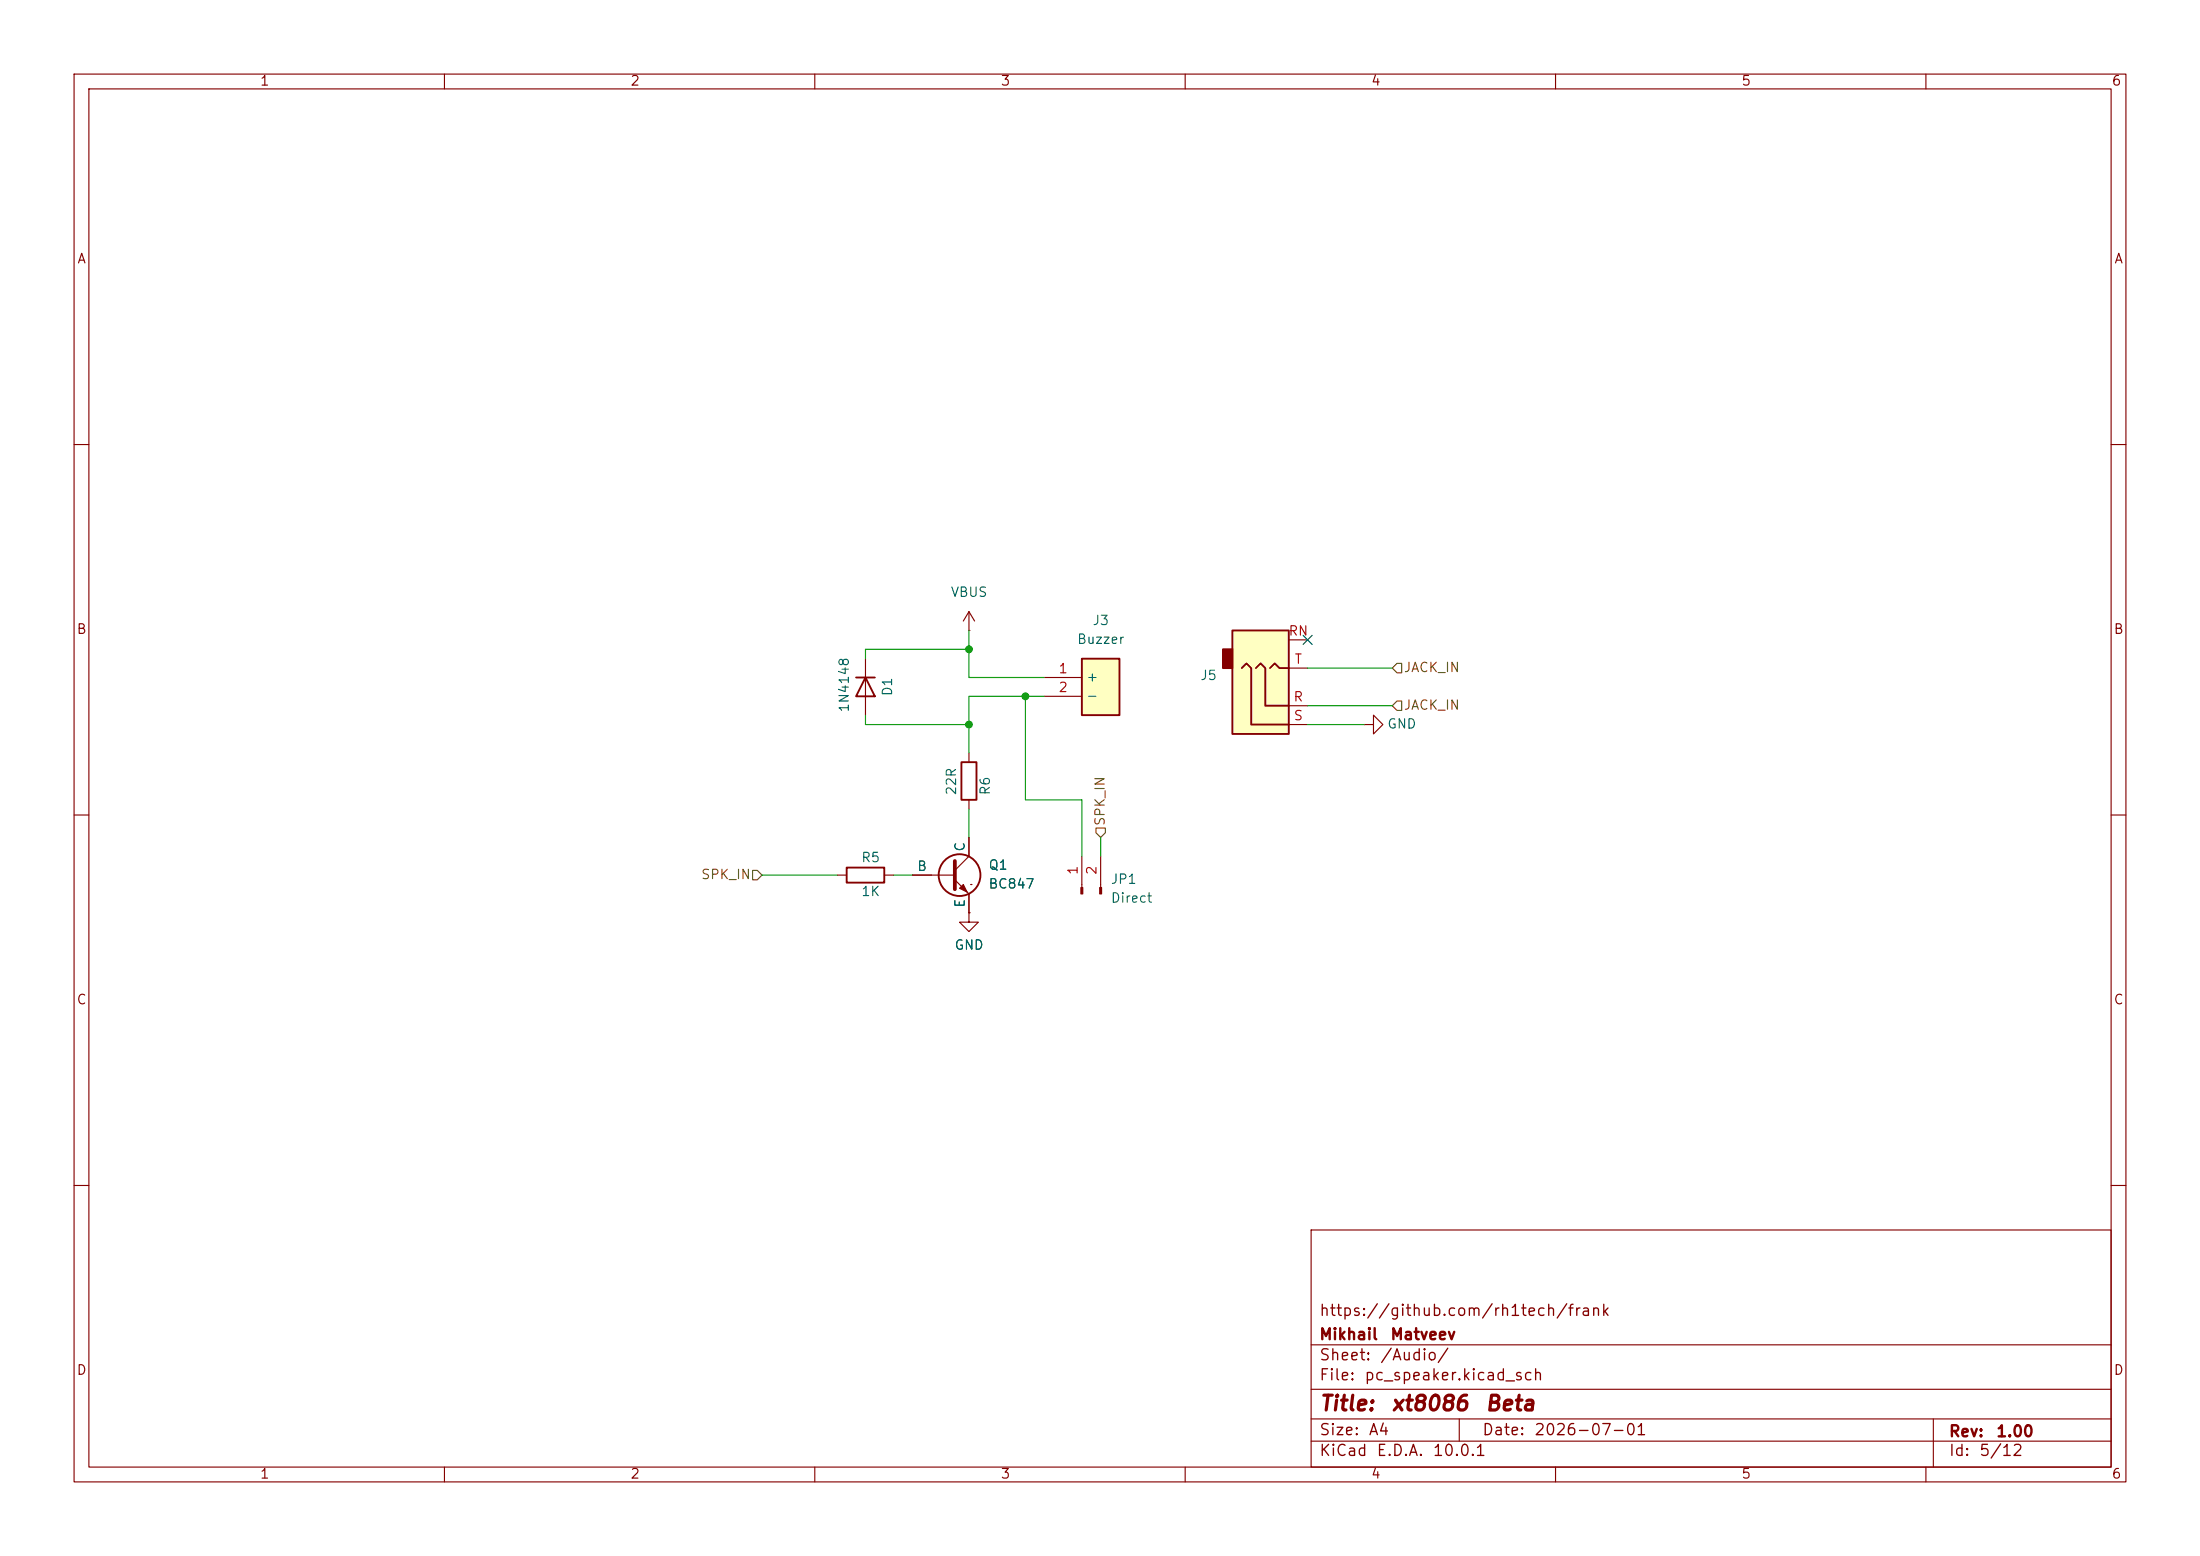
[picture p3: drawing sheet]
<svg xmlns="http://www.w3.org/2000/svg" width="297mm" height="210mm" viewBox="0 0 297 210" stroke-linecap="round" stroke-linejoin="round" font-family="sans-serif">
<g fill="none" stroke="#840000" stroke-width=".15">
<path d="M10 10h277v190h-277zM12 12h273v186h-273zM60 10v2M110 10v2M160 10v2M210 10v2M260 10v2M10 60h2M285 60h2M130.8 85.1h.1M130.8 82.6v2.5M130.8 82.6l-.8 1.2"/>
<path d="M130.8 82.6l.8 1.2M10 110h2M113 118.1h1.3M119.4 118.1h1.2M123.2 118.1h5.7M128.9 118.7l1.9 2v2.5M130.8 101.6v1.3M130.8 108v1.2M130.8 113v2.6l-1.9 1.9M131.1 119.4h.1M285 110h2M130.8 123.2v1.3h1.3l-1.3 1.2-1.3-1.2h1.3"/>
<path d="M130.8 123.2h.1M10 160h2M177 166h108v32h-108zM285 160h2M60 198v2M110 198v2M160 198v2M177 194.5h108M177 191.5h108M177 187.5h108M177 181.5h108M197 191.5v3"/>
<path d="M210 198v2M260 198v2M261 191.5v6.5"/>
</g>
<g fill="none" stroke="#840000" stroke-width=".25">
<path d="M114.3 117.1h5.1v2h-5.1zM129.8 102.9h2v5.1h-2z"/>
<circle cx="129.5" cy="118.1" r="2.82"/>
</g>
<path d="M128.9 116.2v3.8" fill="none" stroke="#840000" stroke-width=".51"/>
<path d="M130 119.4l.6 1-1.1-.5z" fill="#840000" stroke="#840000" stroke-width=".15"/>
<path d="M146 88.9h5.1v7.6h-5.1z" fill="#ffffc2"/>
<path d="M115.6 91.4h2.5M116.8 91.4l1.3 2.6h-2.5zM146 88.9h5.1v7.6h-5.1z" fill="none" stroke="#840000" stroke-width=".25"/>
<path d="M116.8 88.9v7.6M141 91.4h5M141 94h5M184.1 97.8h1.3v1.3l1.3-1.3-1.3-1.3v1.3M184.1 97.8h.1M146 115.6v4.2M148.6 115.6v4.2" fill="none" stroke="#840000" stroke-width=".15"/>
<g fill="#840000" stroke="#840000" stroke-width=".15">
<path d="M145.9 119.8h.3v.9h-.3z"/>
<path d="M148.5 119.8h.2v.9h-.2z"/>
</g>
<path d="M166.4 85.1h7.6v14h-7.6z" fill="#ffffc2"/>
<path d="M165.1 87.6h1.3v2.6h-1.3z" fill="#840000" stroke="#840000" stroke-width=".25"/>
<path d="M166.4 85.1h7.6v14h-7.6zM167.6 90.2l.7-.7 .6 .7v7.6h5.1M169.5 90.2l.7-.7 .6 .7v5.1h3.2M171.4 90.2l.7-.7 .6 .7h1.3" fill="none" stroke="#840000" stroke-width=".25"/>
<path d="M174 95.3h2.5M174 86.4h2.5M174 97.8h2.5M174 90.2h2.5M123.2 118.1h2.5M130.8 113v2.6M130.8 123.2h.1M130.8 120.7v2.5" fill="none" stroke="#840000" stroke-width=".15"/>
<path d="M188.6 89.5h.6v1.3h-.6l-.6-.6zM188.6 94.6h.6v1.3h-.6l-.6-.6zM101.6 117.5h.6l.7 .6-.7 .6h-.6zM148 111.8h1.2v.6l-.6 .6-.6-.6z" fill="none" stroke="#725600" stroke-width=".15"/>
<path d="M116.8 96.5v1.3h14M130.8 87.6h-14v1.3M130.8 85.1v6.3h10.2M138.4 94v14h7.6v7.6M141 94h-10.2v7.6M176.5 97.8h7.6M176.5 95.3h11.5M176.5 90.2h11.5M102.9 118.1h10.1M120.6 118.1h2.6M130.8 109.2v3.8M148.6 113v2.6" fill="none" stroke="#009600" stroke-width=".15"/>
<path d="M175.9 85.8l1.2 1.2M177.1 85.8l-1.2 1.2" fill="none" stroke="#000084" stroke-width=".15"/>
<g fill="#009600" stroke="#009600" stroke-width=".14">
<circle cx="138.4" cy="94" r=".46"/>
<circle cx="130.8" cy="87.6" r=".46"/>
<circle cx="130.8" cy="97.8" r=".46"/>
</g>
<g font-size="2" fill="#840000">
<text x="178" y="190.9">Title:</text>
<text x="187.7" y="190.9">xt8086</text>
<text x="200.4" y="190.9">Beta</text>
</g>
<g font-size="1.5" fill="#840000">
<text x="178" y="178">https://github.com/rh1tech/frank</text>
<text x="178" y="184">Sheet:</text>
<text x="178" y="181.2">Mikhail</text>
<text x="186.2" y="184">/Audio/</text>
<text x="187.6" y="181.2">Matveev</text>
<text x="178" y="186.7">File:</text>
<text x="184.1" y="186.7">pc_speaker.kicad_sch</text>
<text x="178" y="196.9">KiCad</text>
<text x="178" y="194.1">Size:</text>
<text x="184.7" y="194.1">A4</text>
<text x="185.7" y="196.9">E.D.A.</text>
<text x="193.3" y="196.9">10.0.1</text>
<text x="200" y="194.1">Date:</text>
<text x="207" y="194.1">2026-07-01</text>
<text x="263" y="194.3">Rev:</text>
<text x="263" y="196.9">Id:</text>
<text x="267.1" y="196.9">5/12</text>
<text x="269.4" y="194.3">1.00</text>
</g>
<g font-size="1.3" fill="#840000">
<text x="35" y="11.9">1</text>
<text x="85" y="11.9">2</text>
<text x="135" y="11.9">3</text>
<text x="185" y="11.9">4</text>
<text x="235" y="11.9">5</text>
<text x="285" y="11.9">6</text>
<text x="10.3" y="35.9">A</text>
<text x="285.3" y="35.9">A</text>
<text x="10.3" y="85.9">B</text>
<text x="285.3" y="85.9">B</text>
<text x="10.3" y="135.9">C</text>
<text x="285.3" y="135.9">C</text>
<text x="10.3" y="185.9">D</text>
<text x="285.3" y="185.9">D</text>
<text x="35" y="199.9">1</text>
<text x="85" y="199.9">2</text>
<text x="135" y="199.9">3</text>
<text x="185" y="199.9">4</text>
<text x="235" y="199.9">5</text>
<text x="285" y="199.9">6</text>
</g>
<g font-size="1.3" fill="#006464">
<text x="128.3" y="80.9">VBUS</text>
<text x="145.3" y="87.2">Buzzer</text>
<text x="147.4" y="84.7">J3</text>
<text x="120.8" y="94.1" transform="rotate(-90 120.8 94.1)">D1</text>
<text x="146.6" y="92.3">+</text>
<text x="146.6" y="94.8">-</text>
<text x="161.9" y="92.1">J5</text>
<text x="114.9" y="96.2" transform="rotate(-90 114.9 96.2)">1N4148</text>
<text x="187.2" y="98.7">GND</text>
<text x="129.4" y="107.4" transform="rotate(-90 129.4 107.4)">22R</text>
<text x="134" y="107.4" transform="rotate(-90 134 107.4)">R6</text>
<text x="116.2" y="116.7">R5</text>
<text x="123.7" y="117.9">B</text>
<text x="130.6" y="115" transform="rotate(-90 130.6 115)">C</text>
<text x="133.4" y="117.7">Q1</text>
<text x="149.9" y="119.6">JP1</text>
<text x="116.2" y="121.3">1K</text>
<text x="130.6" y="122.6" transform="rotate(-90 130.6 122.6)">E</text>
<text x="133.4" y="120.2">BC847</text>
<text x="149.9" y="122.1">Direct</text>
<text x="128.8" y="128.5">GND</text>
</g>
<g font-size="1.3" fill="#a90000">
<text x="173.9" y="86.1">RN</text>
<text x="174.7" y="89.9">T</text>
<text x="142.8" y="91.2">1</text>
<text x="142.8" y="93.7">2</text>
<text x="174.5" y="95">R</text>
<text x="174.6" y="97.5">S</text>
<text x="145.8" y="118.2" transform="rotate(-90 145.8 118.2)">1</text>
<text x="148.3" y="118.2" transform="rotate(-90 148.3 118.2)">2</text>
</g>
<g font-size="1.3" fill="#725600">
<text x="189.4" y="91">JACK_IN</text>
<text x="189.4" y="96.1">JACK_IN</text>
<text x="149.5" y="111.6" transform="rotate(-90 149.5 111.6)">SPK_IN</text>
<text x="94.6" y="119">SPK_IN</text>
</g>
</svg>
